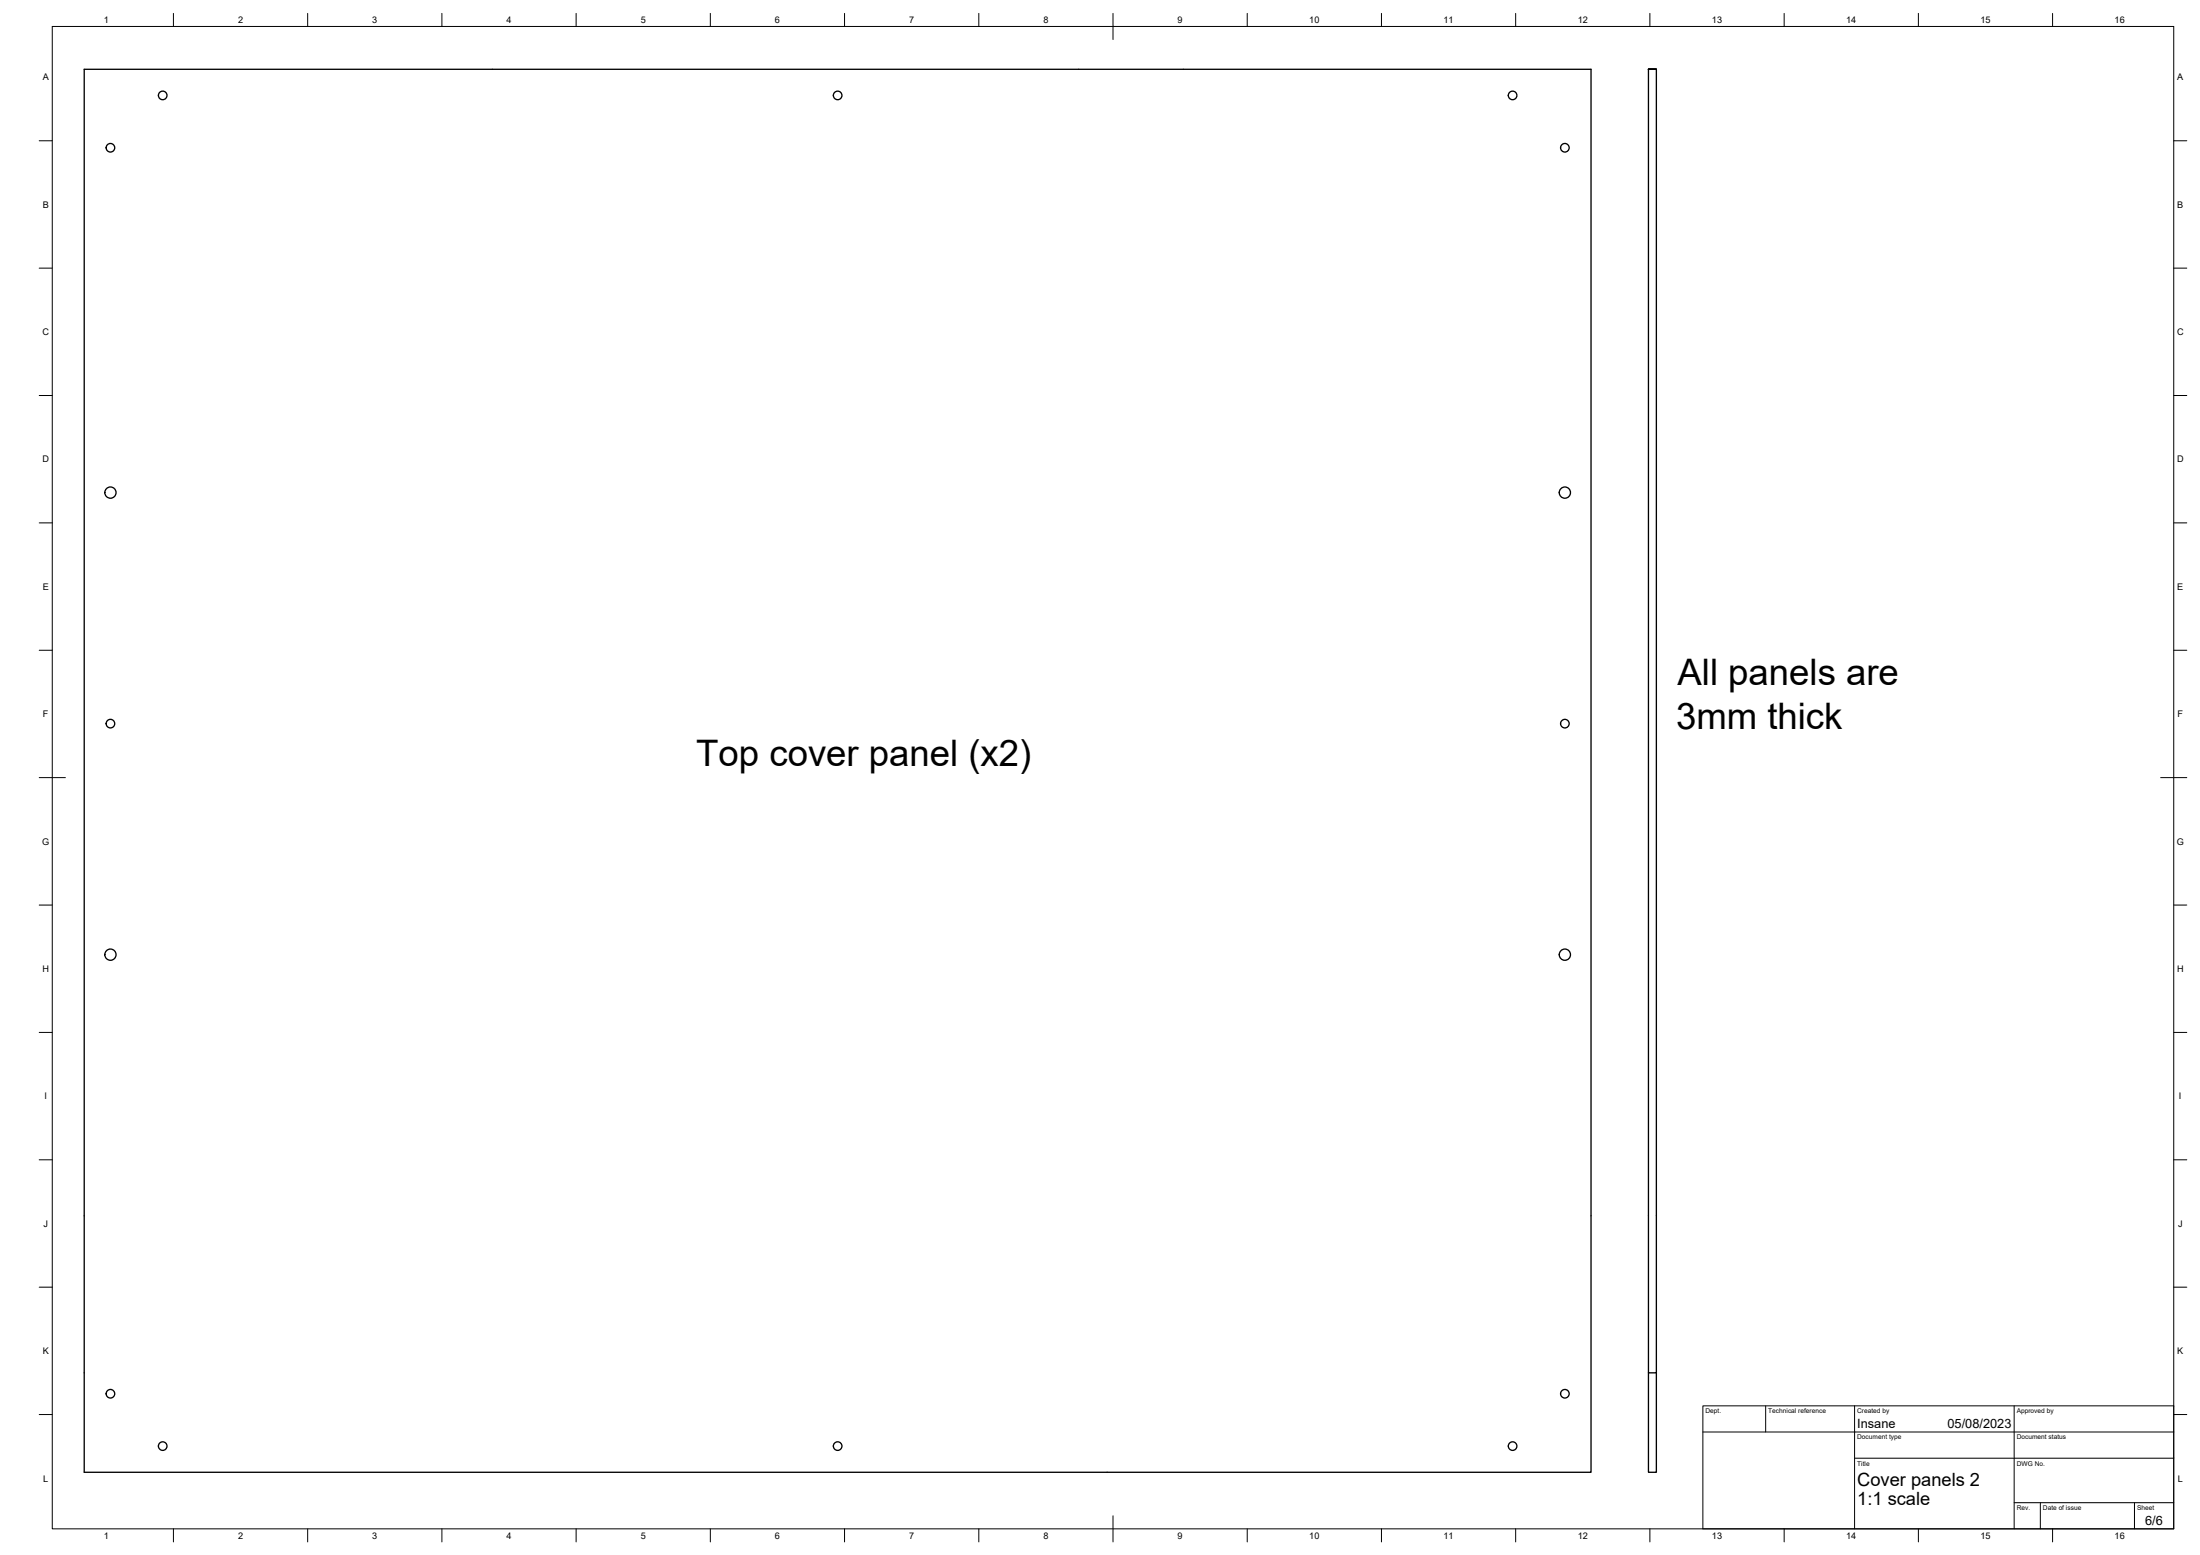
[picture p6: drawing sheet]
<svg xmlns="http://www.w3.org/2000/svg" width="841mm" height="594mm" viewBox="0 0 841 594" stroke-linecap="round" stroke-linejoin="round" font-family="sans-serif">
<!-- layer: Visible -->
<g fill="none" stroke="#000" stroke-width=".51">
<path d="M32.2 26.5h576v536h-576zM630.2 26.5v498h3v-498h-3h3M630.2 26.5h3zM630.2 524.5v38h3v-38"/>
<circle cx="62.2" cy="36.5" r="1.64"/>
<circle cx="320.2" cy="36.5" r="1.64"/>
<circle cx="578.2" cy="36.5" r="1.64"/>
<circle cx="42.2" cy="56.5" r="1.64"/>
<circle cx="598.2" cy="56.5" r="1.64"/>
<circle cx="42.2" cy="188.2" r="2.15"/>
<circle cx="598.2" cy="188.2" r="2.15"/>
<circle cx="42.2" cy="276.5" r="1.64"/>
<circle cx="598.2" cy="276.5" r="1.64"/>
<circle cx="42.2" cy="364.7" r="2.15"/>
<circle cx="598.2" cy="364.7" r="2.15"/>
<circle cx="42.2" cy="532.5" r="1.64"/>
<circle cx="598.2" cy="532.5" r="1.64"/>
<circle cx="62.2" cy="552.5" r="1.64"/>
<circle cx="320.2" cy="552.5" r="1.64"/>
<circle cx="578.2" cy="552.5" r="1.64"/>
</g>
<circle cx="630.2" cy="26.5" r=".25" fill="#000"/>
<!-- layer: BORDER -->
<g fill="none" stroke="#000" stroke-width=".38">
<path d="M20 10.1h811v574h-811zM66.3 5.1v5M117.6 5.1v5M168.9 5.1v5M220.2 5.1v5M271.5 5.1v5M322.9 5.1v5M374.2 5.1v5M425.5 5.1v10M476.8 5.1v5M528.1 5.1v5M579.4 5.1v5"/>
<path d="M630.7 5.1v5M682.1 5.1v5M733.4 5.1v5M784.7 5.1v5M15 53.8h5M831 53.8h5M15 102.4h5M831 102.4h5M15 151.1h5M831 151.1h5M15 199.8h5M831 199.8h5"/>
<path d="M15 248.4h5M831 248.4h5M15 297.1h10M826 297.1h10M15 345.8h5M831 345.8h5M15 394.4h5M831 394.4h5M15 443.1h5M831 443.1h5M15 491.8h5M831 491.8h5"/>
<path d="M15 540.4h5M831 540.4h5M425.5 579.1v10M66.3 584.1v5M117.6 584.1v5M168.9 584.1v5M220.2 584.1v5M271.5 584.1v5M322.9 584.1v5M374.2 584.1v5M476.8 584.1v5M528.1 584.1v5"/>
<path d="M579.4 584.1v5M630.7 584.1v5M682.1 584.1v5M733.4 584.1v5M784.7 584.1v5"/>
</g>
<!-- layer: TITLEBLOCK -->
<path d="M651 537.1h180v47h-180zM675 537.1v10M709 537.1v47M770 537.1v47M651 547.1h180M709 557.1h122M770 574.1h61M780 574.1v10M816 574.1v10" fill="none" stroke="#000" stroke-width=".38"/>
<g font-size="14">
<text x="641.3" y="261.7">All panels are</text>
<text x="640.7" y="278.4">3mm thick</text>
<text x="266.2" y="292.8">Top cover panel (x2)</text>
</g>
<g font-size="7">
<text x="710" y="567.6">Cover panels 2</text>
<text x="710" y="575.1">1:1 scale</text>
</g>
<g font-size="4.9">
<text x="710" y="545.6">Insane</text>
<text x="744.5" y="545.6">05/08/2023</text>
<text x="820.1" y="582.7">6/6</text>
</g>
<g font-size="3.5">
<text x="39.7" y="8.9">1</text>
<text x="91" y="8.9">2</text>
<text x="142.3" y="8.8">3</text>
<text x="193.6" y="8.9">4</text>
<text x="244.9" y="8.8">5</text>
<text x="296.2" y="8.8">6</text>
<text x="347.6" y="8.8">7</text>
<text x="398.9" y="8.8">8</text>
<text x="450.2" y="8.8">9</text>
<text x="500.5" y="8.8">10</text>
<text x="551.8" y="8.9">11</text>
<text x="603.1" y="8.9">12</text>
<text x="654.5" y="8.8">13</text>
<text x="705.8" y="8.9">14</text>
<text x="757.1" y="8.8">15</text>
<text x="808.4" y="8.8">16</text>
<text x="16.3" y="30.7">A</text>
<text x="832.3" y="30.7">A</text>
<text x="16.3" y="79.3">B</text>
<text x="832.3" y="79.3">B</text>
<text x="16.2" y="128">C</text>
<text x="832.2" y="128">C</text>
<text x="16.2" y="176.7">D</text>
<text x="832.2" y="176.7">D</text>
<text x="16.3" y="225.4">E</text>
<text x="832.3" y="225.4">E</text>
<text x="16.4" y="274">F</text>
<text x="832.4" y="274">F</text>
<text x="16.1" y="322.7">G</text>
<text x="832.1" y="322.7">G</text>
<text x="16.2" y="371.3">H</text>
<text x="832.2" y="371.3">H</text>
<text x="17" y="420">I</text>
<text x="833" y="420">I</text>
<text x="16.6" y="468.7">J</text>
<text x="832.6" y="468.7">J</text>
<text x="16.3" y="517.3">K</text>
<text x="832.3" y="517.3">K</text>
<text x="16.5" y="566">L</text>
<text x="832.5" y="566">L</text>
<text x="39.7" y="587.8">1</text>
<text x="91" y="587.8">2</text>
<text x="142.3" y="587.8">3</text>
<text x="193.6" y="587.8">4</text>
<text x="244.9" y="587.8">5</text>
<text x="296.2" y="587.8">6</text>
<text x="347.6" y="587.8">7</text>
<text x="398.9" y="587.8">8</text>
<text x="450.2" y="587.8">9</text>
<text x="500.5" y="587.8">10</text>
<text x="551.8" y="587.8">11</text>
<text x="603.1" y="587.8">12</text>
<text x="654.5" y="587.8">13</text>
<text x="705.8" y="587.8">14</text>
<text x="757.1" y="587.8">15</text>
<text x="808.4" y="587.8">16</text>
</g>
<g font-size="2.5">
<text x="652" y="539.9">Dept.</text>
<text x="676" y="539.9">Technical reference</text>
<text x="710" y="539.9">Created by</text>
<text x="771" y="539.9">Approved by</text>
<text x="710" y="549.9">Document type</text>
<text x="771" y="549.9">Document status</text>
<text x="710" y="559.9">Title</text>
<text x="771" y="559.9">DWG No.</text>
<text x="771" y="576.9">Rev.</text>
<text x="781" y="576.9">Date of issue</text>
<text x="817" y="576.9">Sheet</text>
</g>
</svg>
